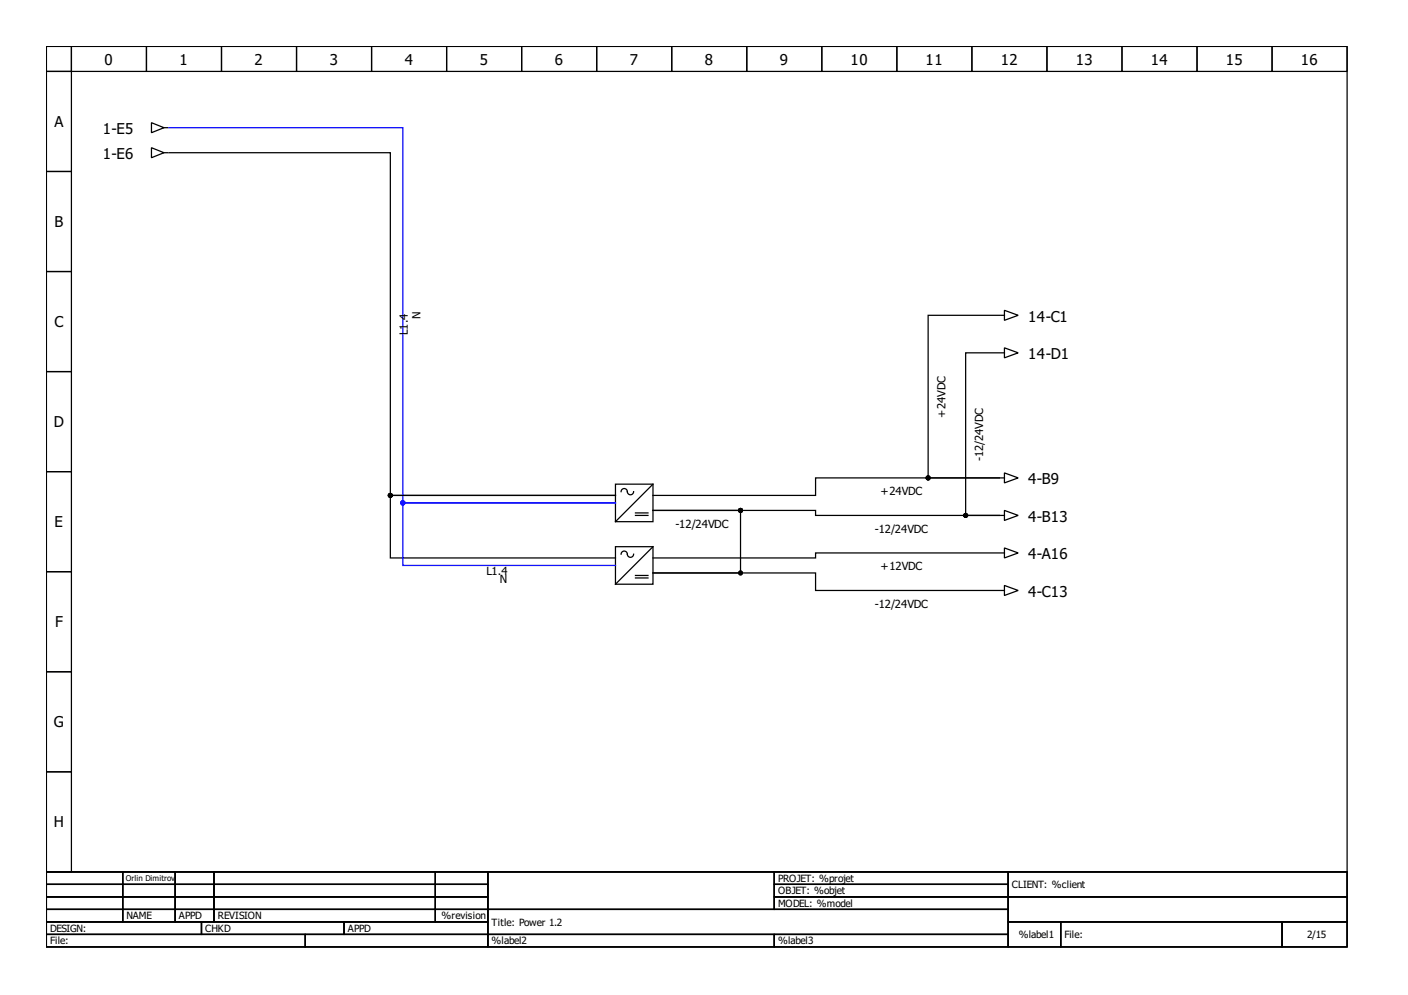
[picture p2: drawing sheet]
<svg xmlns="http://www.w3.org/2000/svg" width="297mm" height="210mm" viewBox="0 0 297 210" stroke-linecap="round" stroke-linejoin="round" font-family="sans-serif">
<g fill="none" stroke="#000" stroke-width=".26">
<path d="M9.8 9.8h274.4v174.1h-274.4zM9.8 9.8h5.3v5.3h-5.3zM9.8 15.1h5.3v21.1h-5.3zM15.1 9.8h15.8v5.3h-15.8zM30.9 9.8h15.8v5.3h-15.8zM46.7 9.8h15.9v5.3h-15.9zM62.6 9.8h15.8v5.3h-15.8zM78.4 9.8h15.8v5.3h-15.8zM94.2 9.8h15.9v5.3h-15.9zM110.1 9.8h15.8v5.3h-15.8zM125.9 9.8h15.8v5.3h-15.8zM141.7 9.8h15.8v5.3h-15.8z"/>
<path d="M157.5 9.8h15.9v5.3h-15.9zM173.4 9.8h15.8v5.3h-15.8zM189.2 9.8h15.8v5.3h-15.8zM205 9.8h15.9v5.3h-15.9zM220.9 9.8h15.8v5.3h-15.8zM236.7 9.8h15.8v5.3h-15.8zM252.5 9.8h15.9v5.3h-15.9zM268.4 9.8h15.8v5.3h-15.8zM9.8 36.2h5.3v21.1h-5.3zM32 31.2l2.6 1-2.6 1.1zM32 25.9l2.6 1-2.6 1.1zM34.6 32.2h.8"/>
<path d="M34.6 26.9h.8M35.6 32.2h46.7v72.3h47.5h-47.5v13.2h47.5M9.8 57.3h5.3v21.1h-5.3zM9.8 78.4h5.3v21.1h-5.3zM210.8 74.4h-7.1v34.3h7.1h-38.7v-1h-34.3h18.4v13.2h-18.4h34.3v3.7h38.7M210.8 66.5h-15v34.3h15h-38.7v3.7h-34.3M211.1 74.4h.8M211.1 66.5h.8M211.9 73.4l2.9 1-2.9 1.1zM211.9 65.5l2.9 1-2.9 1.1zM9.8 99.5h5.3v21.1h-5.3zM211.9 99.8l2.9 1-2.9 1.1z"/>
<path d="M129.8 115.3h8v7.9h-8zM129.8 102.1h8v8h-8zM131 116.9a.7 .7 0 0 1 .9-.6 .7 .7 0 0 1 .5 .9 .66 .66 0 0 0 .7 .4 .66 .66 0 0 0 .6-.7M131 103.7a.7 .7 0 0 1 .9-.6 .7 .7 0 0 1 .5 .9 .66 .66 0 0 0 .7 .4 .66 .66 0 0 0 .6-.7M134.1 108.2h2.6M134.1 108.7h2.6M137.8 115.3l-8 7.9M137.8 102.1l-8 8M210.8 116.6h-38.7v1.1h-34.3M211.1 108.7h.8M211.1 100.8h.8M211.1 116.6h.8"/>
<path d="M211.9 107.7l2.9 1-2.9 1.1zM211.9 115.6l2.9 1-2.9 1.1zM9.8 120.6h5.3v21.1h-5.3zM134.1 121.4h2.6M134.1 121.9h2.6M211.1 124.6h.8M211.9 123.5l2.9 1.1-2.9 1zM9.8 141.7h5.3v21.1h-5.3zM9.8 162.8h5.3v21.1h-5.3zM9.8 183.9h274.4v15.9h-274.4zM9.8 183.9h16.1v2.7h-16.1zM9.8 186.6h16.1v2.6h-16.1z"/>
<path d="M9.8 189.2h16.1v2.6h-16.1zM9.8 191.8h16.1v2.7h-16.1zM9.8 194.5h32.7v2.6h-32.7zM9.8 197.1h54.6v2.7h-54.6zM25.9 183.9h11.1v2.7h-11.1zM25.9 186.6h11.1v2.6h-11.1zM25.9 189.2h11.1v2.6h-11.1zM25.9 191.8h11.1v2.7h-11.1zM37 183.9h8.1v2.7h-8.1zM37 186.6h8.1v2.6h-8.1zM37 189.2h8.1v2.6h-8.1zM37 191.8h8.1v2.7h-8.1z"/>
<path d="M42.5 194.5h30.1v2.6h-30.1zM45.1 183.9h46.7v2.7h-46.7zM45.1 186.6h46.7v2.6h-46.7zM45.1 189.2h46.7v2.6h-46.7zM45.1 191.8h46.7v2.7h-46.7zM64.4 197.1h38.5v2.7h-38.5zM72.6 194.5h30.3v2.6h-30.3zM91.8 183.9h11.1v2.7h-11.1zM91.8 186.6h11.1v2.6h-11.1zM91.8 189.2h11.1v2.6h-11.1zM91.8 191.8h11.1v2.7h-11.1zM102.9 183.9h60.4v7.9h-60.4z"/>
<path d="M102.9 191.8h109.8v5.3h-109.8zM102.9 197.1h60.4v2.7h-60.4zM163.3 183.9h49.4v2.7h-49.4zM163.3 186.6h49.4v2.6h-49.4zM163.3 189.2h49.4v2.6h-49.4zM163.3 197.1h49.4v2.7h-49.4zM212.7 183.9h71.5v5.3h-71.5zM212.7 189.2h71.5v5.3h-71.5zM212.7 194.5h11.1v5.3h-11.1zM223.8 194.5h46.7v5.3h-46.7zM270.5 194.5h13.7v5.3h-13.7z"/>
</g>
<g fill="#000" stroke="#000" stroke-width=".26">
<circle cx="82.3" cy="104.5" r=".4"/>
<circle cx="156.2" cy="107.7" r=".4"/>
<circle cx="195.8" cy="100.8" r=".4"/>
<circle cx="203.7" cy="108.7" r=".4"/>
<circle cx="156.2" cy="120.9" r=".4"/>
</g>
<path d="M35.6 26.9h49.4v79.2h44.8h-44.8v13.2h44.8" fill="none" stroke="#00f" stroke-width=".26"/>
<circle cx="85" cy="106.1" r=".4" fill="#00f" stroke="#00f" stroke-width=".26"/>
<g font-size="3.2">
<text x="22.1" y="13.6">0</text>
<text x="37.9" y="13.6">1</text>
<text x="53.7" y="13.6">2</text>
<text x="69.6" y="13.6">3</text>
<text x="85.4" y="13.6">4</text>
<text x="101.2" y="13.6">5</text>
<text x="117" y="13.6">6</text>
<text x="132.9" y="13.6">7</text>
<text x="148.7" y="13.6">8</text>
<text x="164.5" y="13.6">9</text>
<text x="179.4" y="13.6">10</text>
<text x="195.3" y="13.6">11</text>
<text x="211.1" y="13.6">12</text>
<text x="226.9" y="13.6">13</text>
<text x="242.8" y="13.6">14</text>
<text x="258.6" y="13.6">15</text>
<text x="274.4" y="13.6">16</text>
<text x="11.5" y="26.8">A</text>
<text x="21.7" y="28.3">1-E5</text>
<text x="21.7" y="33.5">1-E6</text>
<text x="11.5" y="47.9">B</text>
<text x="11.5" y="69">C</text>
<text x="216.9" y="67.8">14-C1</text>
<text x="216.9" y="75.8">14-D1</text>
<text x="11.4" y="90.1">D</text>
<text x="216.9" y="102.1">4-B9</text>
<text x="11.5" y="111.2">E</text>
<text x="216.9" y="110.1">4-B13</text>
<text x="216.9" y="118">4-A16</text>
<text x="216.9" y="125.9">4-C13</text>
<text x="11.6" y="132.3">F</text>
<text x="11.4" y="153.5">G</text>
<text x="11.4" y="174.6">H</text>
</g>
<g font-size="2.4">
<text x="86" y="70.6" transform="rotate(-90 86 70.6)">L1.4</text>
<text x="88.7" y="67.3" transform="rotate(-90 88.7 67.3)">N</text>
<text x="199.5" y="88.2" transform="rotate(-90 199.5 88.2)">+24VDC</text>
<text x="207.4" y="97.3" transform="rotate(-90 207.4 97.3)">-12/24VDC</text>
<text x="185.8" y="104.5">+24VDC</text>
<text x="142.5" y="111.4">-12/24VDC</text>
<text x="184.6" y="112.4">-12/24VDC</text>
<text x="102.7" y="121.4">L1.4</text>
<text x="105.4" y="123">N</text>
<text x="185.8" y="120.3">+12VDC</text>
<text x="184.6" y="128.3">-12/24VDC</text>
</g>
<g font-size="2.1">
<text x="164.1" y="186">PROJET: %projet</text>
<text x="164.1" y="188.7">OBJET: %objet</text>
<text x="164.1" y="191.3">MODEL: %model</text>
<text x="213.5" y="187.4">CLIENT: %client</text>
<text x="10.6" y="196.6">DESIGN:</text>
<text x="26.7" y="194">NAME</text>
<text x="37.8" y="194">APPD</text>
<text x="43.3" y="196.6">CHKD</text>
<text x="45.9" y="194">REVISION</text>
<text x="73.4" y="196.6">APPD</text>
<text x="93.2" y="194">%revision</text>
<text x="103.7" y="195.3">Title: Power 1.2</text>
<text x="214.9" y="197.9">%label1</text>
<text x="224.6" y="197.9">File:</text>
<text x="275.7" y="197.9">2/15</text>
<text x="10.6" y="199.2">File:</text>
<text x="103.7" y="199.2">%label2</text>
<text x="164.1" y="199.2">%label3</text>
</g>
<text font-size="1.7" x="26.5" y="185.9">Orlin Dimitrov</text>
</svg>
